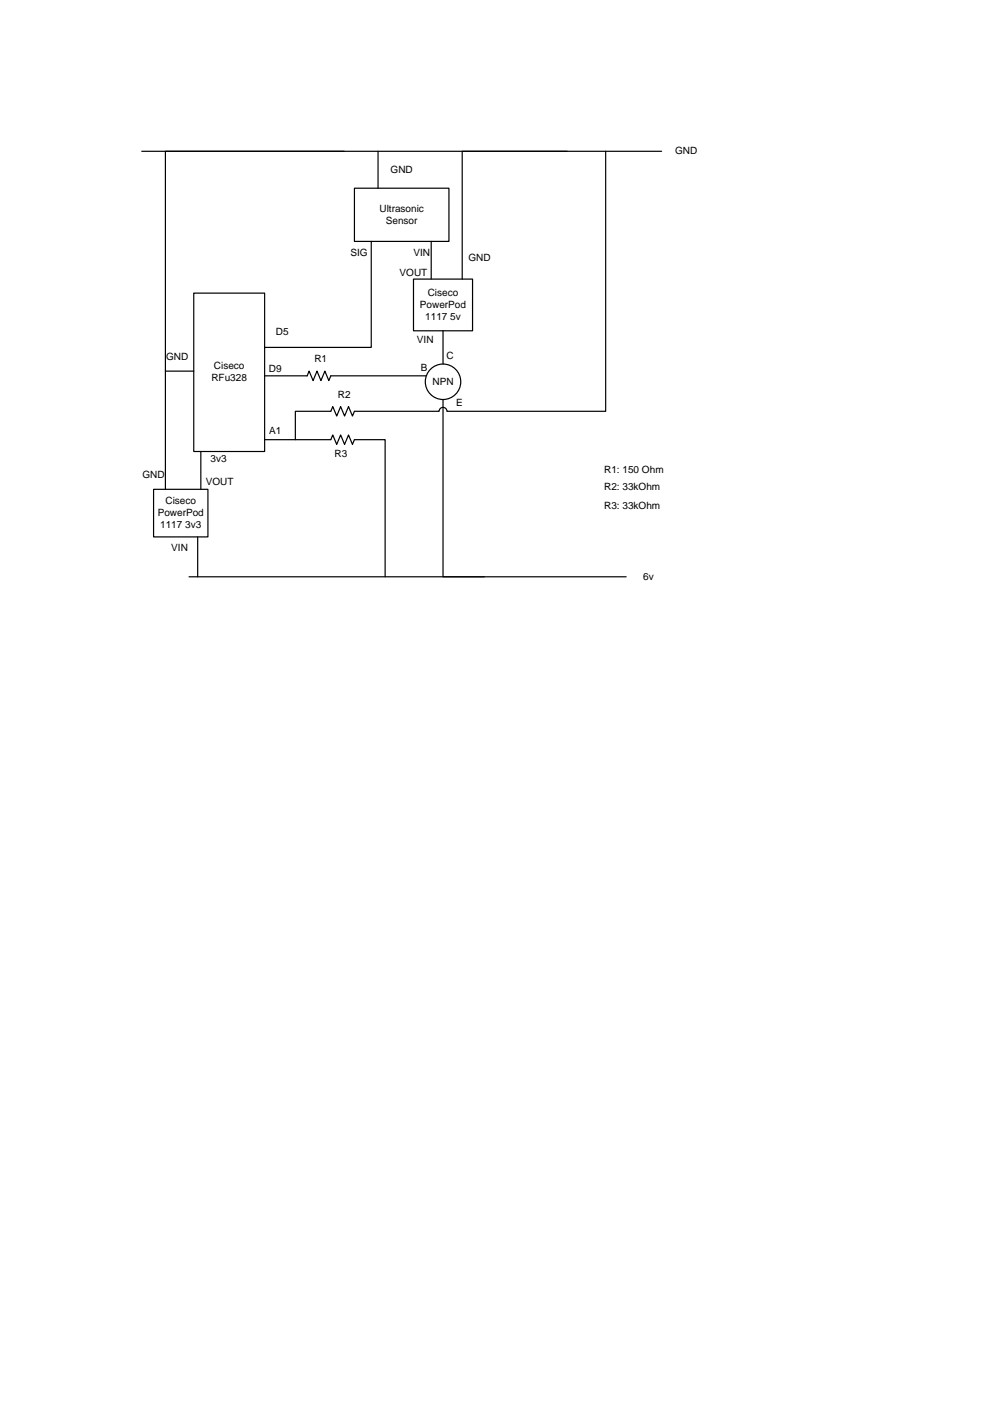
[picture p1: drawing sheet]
<svg xmlns="http://www.w3.org/2000/svg" width="210mm" height="297mm" viewBox="0 0 210 297" stroke-linecap="round" stroke-linejoin="round" font-family="sans-serif">
<path d="M41 62h15v33.5h-15z" fill="none" stroke="#000" stroke-width=".25"/>
<path d="M75 39.8h20v11.3h-20z" fill-rule="evenodd" fill="#fff"/>
<path d="M75 39.8h20v11.3h-20z" fill="none" stroke="#000" stroke-width=".25"/>
<path d="M32.5 103.5h11.5v10.1h-11.5z" fill-rule="evenodd" fill="#fff"/>
<path d="M32.5 103.5h11.5v10.1h-11.5z" fill="none" stroke="#000" stroke-width=".25"/>
<path d="M87.5 59h12.5v11h-12.5z" fill-rule="evenodd" fill="#fff"/>
<path d="M30 32h110M87.5 59h12.5v11h-12.5zM91.2 51.1v7.9M93.8 84.5v37.5h8.7M41.8 113.6v8.4M40 122h92.5" fill="none" stroke="#000" stroke-width=".25"/>
<circle cx="93.8" cy="80.8" r="3.8" fill="#fff"/>
<g fill="none" stroke="#000" stroke-width=".25">
<path d="M72.8 32h-37.8v71.5M80 32v7.8M120 32h-22.2v27M128.2 32v55h-33.6a.83 .83 0 0 0-.8-.8 .83 .83 0 0 0-.9 .8h-17.9l-.4 1-.8-2-.9 2-.8-2-.8 2-.9-2-.4 1h-7.5v6M78.6 51.1v22.4h-22.6M35 78.5h6M56 79.5h9l.4-1 .9 2 .8-2 .8 2 .8-2 .9 2 .4-1h20.2M93.8 70v7M42.5 95.5v8M56 93h14l.4-1 .9 2 .8-2 .8 2 .9-2 .8 2 .4-1h6.5v29"/>
<circle cx="93.8" cy="80.8" r="3.8"/>
</g>
<g font-size="2.1">
<text x="142.9" y="32.6">GND</text>
<text x="82.6" y="36.7">GND</text>
<text x="80.3" y="44.8">Ultrasonic</text>
<text x="81.6" y="47.3">Sensor</text>
<text x="74.2" y="54.2">SIG</text>
<text x="84.6" y="58.4">VOUT</text>
<text x="87.5" y="54.2">VIN</text>
<text x="99.1" y="55.1">GND</text>
<text x="88.9" y="65.1">PowerPod</text>
<text x="90.5" y="62.6">Ciseco</text>
<text x="58.4" y="70.9">D5</text>
<text x="90" y="67.7">1117</text>
<text x="95.3" y="67.7">5v</text>
<text x="35.1" y="76.1">GND</text>
<text x="66.5" y="76.6">R1</text>
<text x="88.2" y="72.6">VIN</text>
<text x="94.5" y="75.9">C</text>
<text x="44.7" y="80.7">RFu328</text>
<text x="45.3" y="78.1">Ciseco</text>
<text x="56.9" y="78.6">D9</text>
<text x="89" y="78.4">B</text>
<text x="91.5" y="81.4">NPN</text>
<text x="71.5" y="84.1">R2</text>
<text x="96.5" y="85.9">E</text>
<text x="57" y="91.9">A1</text>
<text x="30.1" y="101.1">GND</text>
<text x="44.5" y="97.6">3v3</text>
<text x="70.8" y="96.6">R3</text>
<text x="127.9" y="100.1">R1: 150 Ohm</text>
<text x="35" y="106.6">Ciseco</text>
<text x="43.6" y="102.6">VOUT</text>
<text x="127.9" y="103.6">R2: 33kOhm</text>
<text x="127.9" y="107.6">R3: 33kOhm</text>
<text x="33.4" y="109.2">PowerPod</text>
<text x="33.9" y="111.7">1117</text>
<text x="39.2" y="111.7">3v3</text>
<text x="36.2" y="116.6">VIN</text>
<text x="136.1" y="122.6">6v</text>
</g>
</svg>
